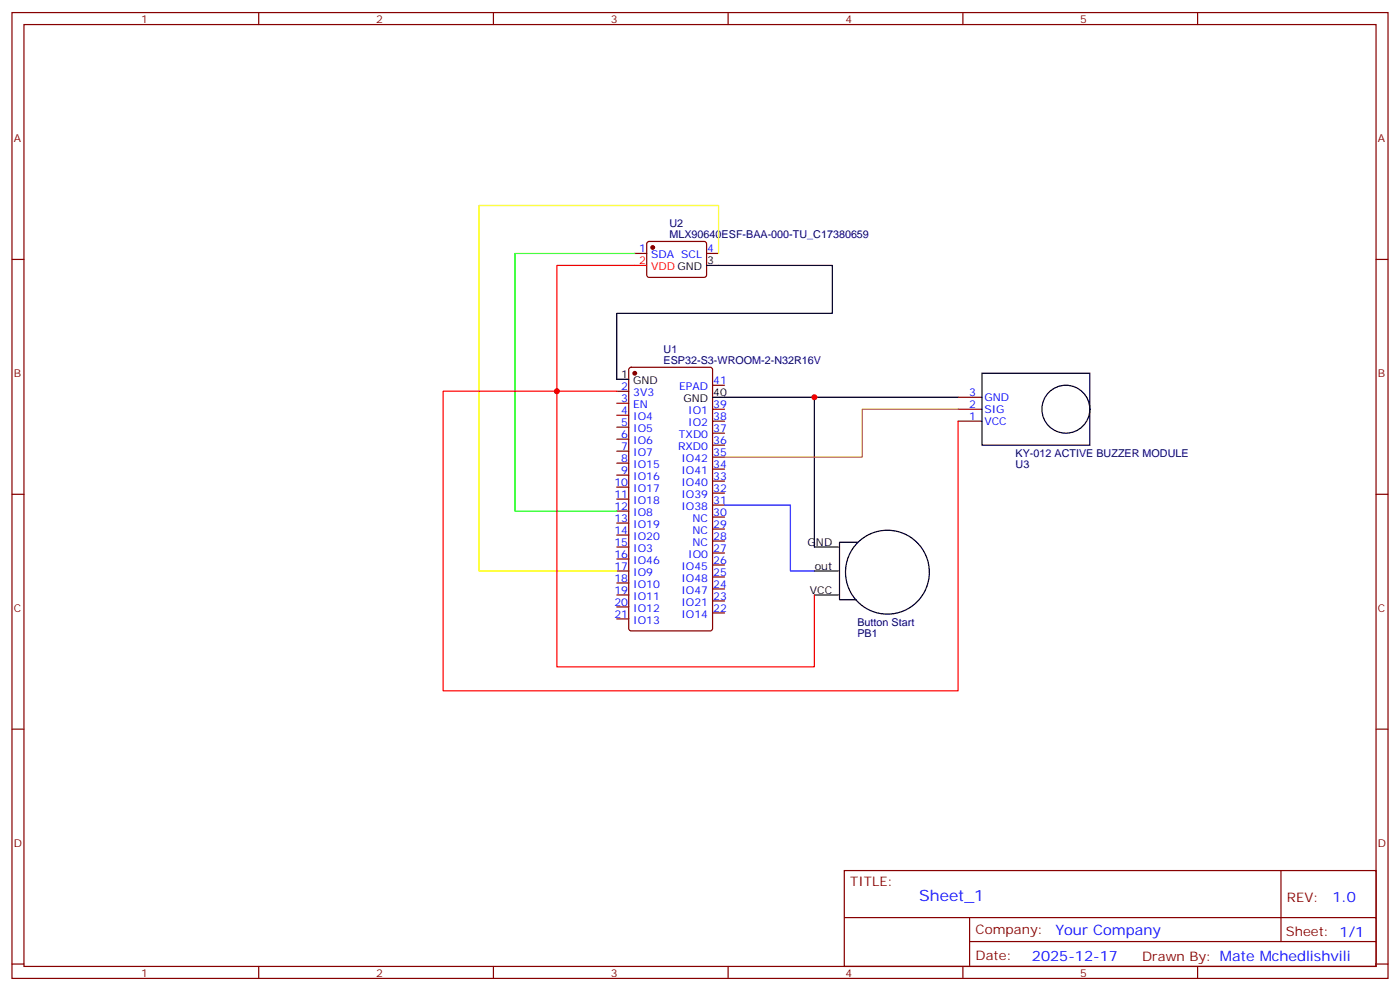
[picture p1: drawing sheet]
<svg xmlns="http://www.w3.org/2000/svg" width="412mm" height="292mm" viewBox="0 0 412 292" stroke-linecap="round" stroke-linejoin="round" font-family="sans-serif">
<g fill="none" stroke="#870000" stroke-width=".35">
<path d="M3.5 3.7h405.4v284.3h-405.4zM7.1 7.2h398.2v277.3h-398.2zM76.2 3.7v3.5M145.3 3.7v3.5M214.5 3.7v3.5M283.6 3.7v3.5M352.8 3.7v3.5M3.5 76.4h3.6M187 74.6h3.5M190.7 71.3l.5-.2h16.5l.4 .7v9.4l-.7 .5-16.5-.1-.4-.6v-9.2zM208.1 74.6h3.6M405.3 76.4h3.6"/>
<path d="M181.7 115.2h3.5M181.7 118.7h3.5M185.4 108.3l.5-.2h23.3l.6 .5 .1 76.4-.5 .7h-23.5l-.6-.4-.1-76.5zM209.9 113.4h3.5M282.2 116.9h7.1M181.7 122.2h3.5M181.7 125.8h3.5M181.7 129.3h3.5M181.7 132.8h3.5M181.7 136.3h3.5M181.7 139.9h3.5M209.9 138.1h3.5"/>
<path d="M209.9 134.6h3.5M209.9 131.1h3.5M209.9 127.5h3.5M209.9 124h3.5M209.9 120.5h3.5M282.2 124h7.1M282.2 120.5h7.1M3.5 145.5h3.6M181.7 143.4h3.5M181.7 146.9h3.5M181.7 150.5h3.5M181.7 154h3.5"/>
<path d="M181.7 157.5h3.5M209.9 159.3h3.5M209.9 155.8h3.5M209.9 152.2h3.5M209.9 148.7h3.5M209.9 145.2h3.5M209.9 141.6h3.5M405.3 145.5h3.6M181.7 161h3.5M181.7 164.6h3.5M181.7 168.1h3.5M181.7 171.6h3.5"/>
<path d="M181.7 175.2h3.5M181.7 178.7h3.5M209.9 176.9h3.5M209.9 173.4h3.5M209.9 169.9h3.5M209.9 166.3h3.5M209.9 162.8h3.5M181.7 182.2h3.5M209.9 180.4h3.5M3.5 214.7h3.6M405.3 214.7h3.6M248.7 256.3h156.6v28.2h-156.6z"/>
<path d="M377.3 256.3v20.9M248.7 270.1h156.5M285.6 277.2h119.6M285.6 270.1v14.2M3.5 283.8h3.6M76.2 284.5v3.5M145.3 284.5v3.5M214.5 284.5v3.5M283.6 284.5v3.5M352.8 284.5v3.5M405.3 283.8h3.6"/>
</g>
<g fill="#870000" stroke="#870000" stroke-width=".35">
<circle cx="187" cy="109.9" r=".53"/>
<circle cx="192.3" cy="72.8" r=".53"/>
</g>
<g fill="none" stroke="#000" stroke-width=".35">
<path d="M208.1 78.1h37.1v14.2h-63.5v19.4h3.5M209.9 116.9h30v44.1h7M239.9 116.9h42.3M289.3 109.9h31.7v21.2h-31.7zM252.6 159.6h-5.3v17h4.9M239.9 168.1h7M239.9 175.2h7"/>
<circle cx="314" cy="120.5" r="7.1"/>
<circle cx="261.4" cy="168.5" r="12.3"/>
</g>
<path d="M190.5 78.1h-26.5v37.1h17.7M282.2 124v79.4h-151.7v-88.2h33.5v81.1h75.9v-21.1" fill="none" stroke="#f00" stroke-width=".35"/>
<path d="M187 74.6h-35.3v75.9h30" fill="none" stroke="#0f0" stroke-width=".35"/>
<path d="M211.7 74.6v-14.1h-70.6v107.6h40.6" fill="none" stroke="#ff0" stroke-width=".35"/>
<path d="M213.4 148.7h19.4v19.4h7.1" fill="none" stroke="#00f" stroke-width=".35"/>
<path d="M282.2 120.5h-28.2v14.1h-40.6" fill="none" stroke="#c90" stroke-width=".35"/>
<g fill="#c00">
<circle cx="164" cy="115.2" r=".88"/>
<circle cx="239.9" cy="116.9" r=".88"/>
</g>
<text font-size="4.6" fill="#00f" x="270.8" y="265.3">Sheet_1</text>
<g font-size="4.2" fill="#00f">
<text x="392.5" y="265.6">1.0</text>
<text x="310.9" y="275.1">Your Company</text>
<text x="304" y="282.9">2025-12-17</text>
</g>
<g font-size="3.9" fill="#800">
<text x="250.5" y="260.9">TITLE:</text>
<text x="379.1" y="265.6">REV:</text>
<text x="287.4" y="275.1">Company:</text>
<text x="378.7" y="275.7">Sheet: 1/1</text>
<text x="287.4" y="282.8">Date:</text>
<text x="336.4" y="282.8">Drawn By: Mate Mchedlishvili</text>
</g>
<g font-size="3.2" fill="#800">
<text x="41.6" y="6.7">1</text>
<text x="110.8" y="6.7">2</text>
<text x="179.9" y="6.7">3</text>
<text x="249.1" y="6.7">4</text>
<text x="318.2" y="6.7">5</text>
<text x="4.1" y="41.8">A</text>
<text x="405.9" y="41.8">A</text>
<text x="4.1" y="110.9">B</text>
<text x="405.9" y="110.9">B</text>
<text x="4.1" y="180.1">C</text>
<text x="405.9" y="180.1">C</text>
<text x="4.1" y="249.2">D</text>
<text x="405.9" y="249.2">D</text>
<text x="41.6" y="287.5">1</text>
<text x="110.8" y="287.5">2</text>
<text x="179.9" y="287.5">3</text>
<text x="249.1" y="287.5">4</text>
<text x="318.2" y="287.5">5</text>
</g>
<g font-size="3.2" fill="#000080">
<text x="197.2" y="69.9">MLX90640ESF-BAA-000-TU_C17380659</text>
<text x="197.2" y="66.7">U2</text>
<text x="195.5" y="107">ESP32-S3-WROOM-2-N32R16V</text>
<text x="195.5" y="103.9">U1</text>
<text x="299.2" y="134.6">KY-012 ACTIVE BUZZER MODULE</text>
<text x="299.2" y="137.8">U3</text>
<text x="252.6" y="184.3">Button Start</text>
<text x="252.6" y="187.6">PB1</text>
</g>
<g font-size="3.2" fill="#00f">
<text x="188.3" y="74.3">1</text>
<text x="191.8" y="76">SDA SCL</text>
<text x="208.3" y="74.3">4</text>
<text x="210.1" y="113.1">41</text>
<text x="183" y="114.8">2</text>
<text x="183" y="118.4">3</text>
<text x="186.5" y="116.6">3V3</text>
<text x="200.1" y="114.8">EPAD</text>
<text x="285.5" y="116.6">3</text>
<text x="290" y="118">GND</text>
<text x="183" y="121.9">4</text>
<text x="183" y="125.4">5</text>
<text x="186.5" y="120.1">EN</text>
<text x="186.5" y="123.6">IO4</text>
<text x="202.7" y="125.4">IO2</text>
<text x="202.7" y="121.9">IO1</text>
<text x="210.1" y="123.6">38</text>
<text x="210.1" y="120.1">39</text>
<text x="285.5" y="123.6">1</text>
<text x="285.5" y="120.1">2</text>
<text x="290" y="125.1">VCC</text>
<text x="290" y="121.5">SIG</text>
<text x="183" y="128.9">6</text>
<text x="186.5" y="127.2">IO5</text>
<text x="186.5" y="130.7">IO6</text>
<text x="200" y="128.9">TXD0</text>
<text x="210.1" y="130.7">36</text>
<text x="210.1" y="127.2">37</text>
<text x="183" y="132.5">7</text>
<text x="183" y="136">8</text>
<text x="186.5" y="134.2">IO7</text>
<text x="186.5" y="137.8">IO15</text>
<text x="199.8" y="132.5">RXD0</text>
<text x="200.7" y="136">IO42</text>
<text x="210.1" y="137.8">34</text>
<text x="210.1" y="134.2">35</text>
<text x="181" y="143.1">10</text>
<text x="183" y="139.5">9</text>
<text x="186.5" y="141.3">IO16</text>
<text x="200.7" y="143.1">IO40</text>
<text x="200.7" y="139.5">IO41</text>
<text x="210.1" y="141.3">33</text>
<text x="181" y="146.6">11</text>
<text x="186.5" y="144.8">IO17</text>
<text x="186.5" y="148.3">IO18</text>
<text x="200.7" y="146.6">IO39</text>
<text x="210.1" y="148.3">31</text>
<text x="210.1" y="144.8">32</text>
<text x="181" y="150.1">12</text>
<text x="181" y="153.6">13</text>
<text x="186.5" y="151.9">IO8</text>
<text x="186.5" y="155.4">IO19</text>
<text x="200.7" y="150.1">IO38</text>
<text x="204" y="153.6">NC</text>
<text x="210.1" y="155.4">29</text>
<text x="210.1" y="151.9">30</text>
<text x="181" y="157.2">14</text>
<text x="181" y="160.7">15</text>
<text x="186.5" y="158.9">IO20</text>
<text x="204" y="160.7">NC</text>
<text x="204" y="157.2">NC</text>
<text x="210.1" y="158.9">28</text>
<text x="181" y="164.2">16</text>
<text x="181" y="167.7">17</text>
<text x="186.5" y="162.5">IO3</text>
<text x="186.5" y="166">IO46</text>
<text x="200.7" y="167.7">IO45</text>
<text x="202.7" y="164.2">IO0</text>
<text x="210.1" y="166">26</text>
<text x="210.1" y="162.5">27</text>
<text x="181" y="171.3">18</text>
<text x="186.5" y="169.5">IO9</text>
<text x="186.5" y="173">IO10</text>
<text x="200.7" y="171.3">IO48</text>
<text x="210.1" y="173">24</text>
<text x="210.1" y="169.5">25</text>
<text x="181" y="174.8">19</text>
<text x="181" y="178.3">20</text>
<text x="186.5" y="176.6">IO11</text>
<text x="200.7" y="178.3">IO21</text>
<text x="200.7" y="174.8">IO47</text>
<text x="210.1" y="176.6">23</text>
<text x="181" y="181.9">21</text>
<text x="186.5" y="180.1">IO12</text>
<text x="186.5" y="183.6">IO13</text>
<text x="200.7" y="181.9">IO14</text>
<text x="210.1" y="180.1">22</text>
</g>
<g font-size="3.2" fill="#f00">
<text x="188.3" y="77.8">2</text>
<text x="191.8" y="79.6">VDD GND</text>
</g>
<g font-size="3.2">
<text x="208.3" y="77.8">3</text>
<text x="183" y="111.3">1</text>
<text x="186.5" y="113.1">GND</text>
<text x="201.3" y="118.4">GND</text>
<text x="210.1" y="116.6">40</text>
<text x="237.9" y="160.7">GND</text>
<text x="240" y="167.7">out</text>
<text x="238.6" y="174.8">VCC</text>
</g>
</svg>
